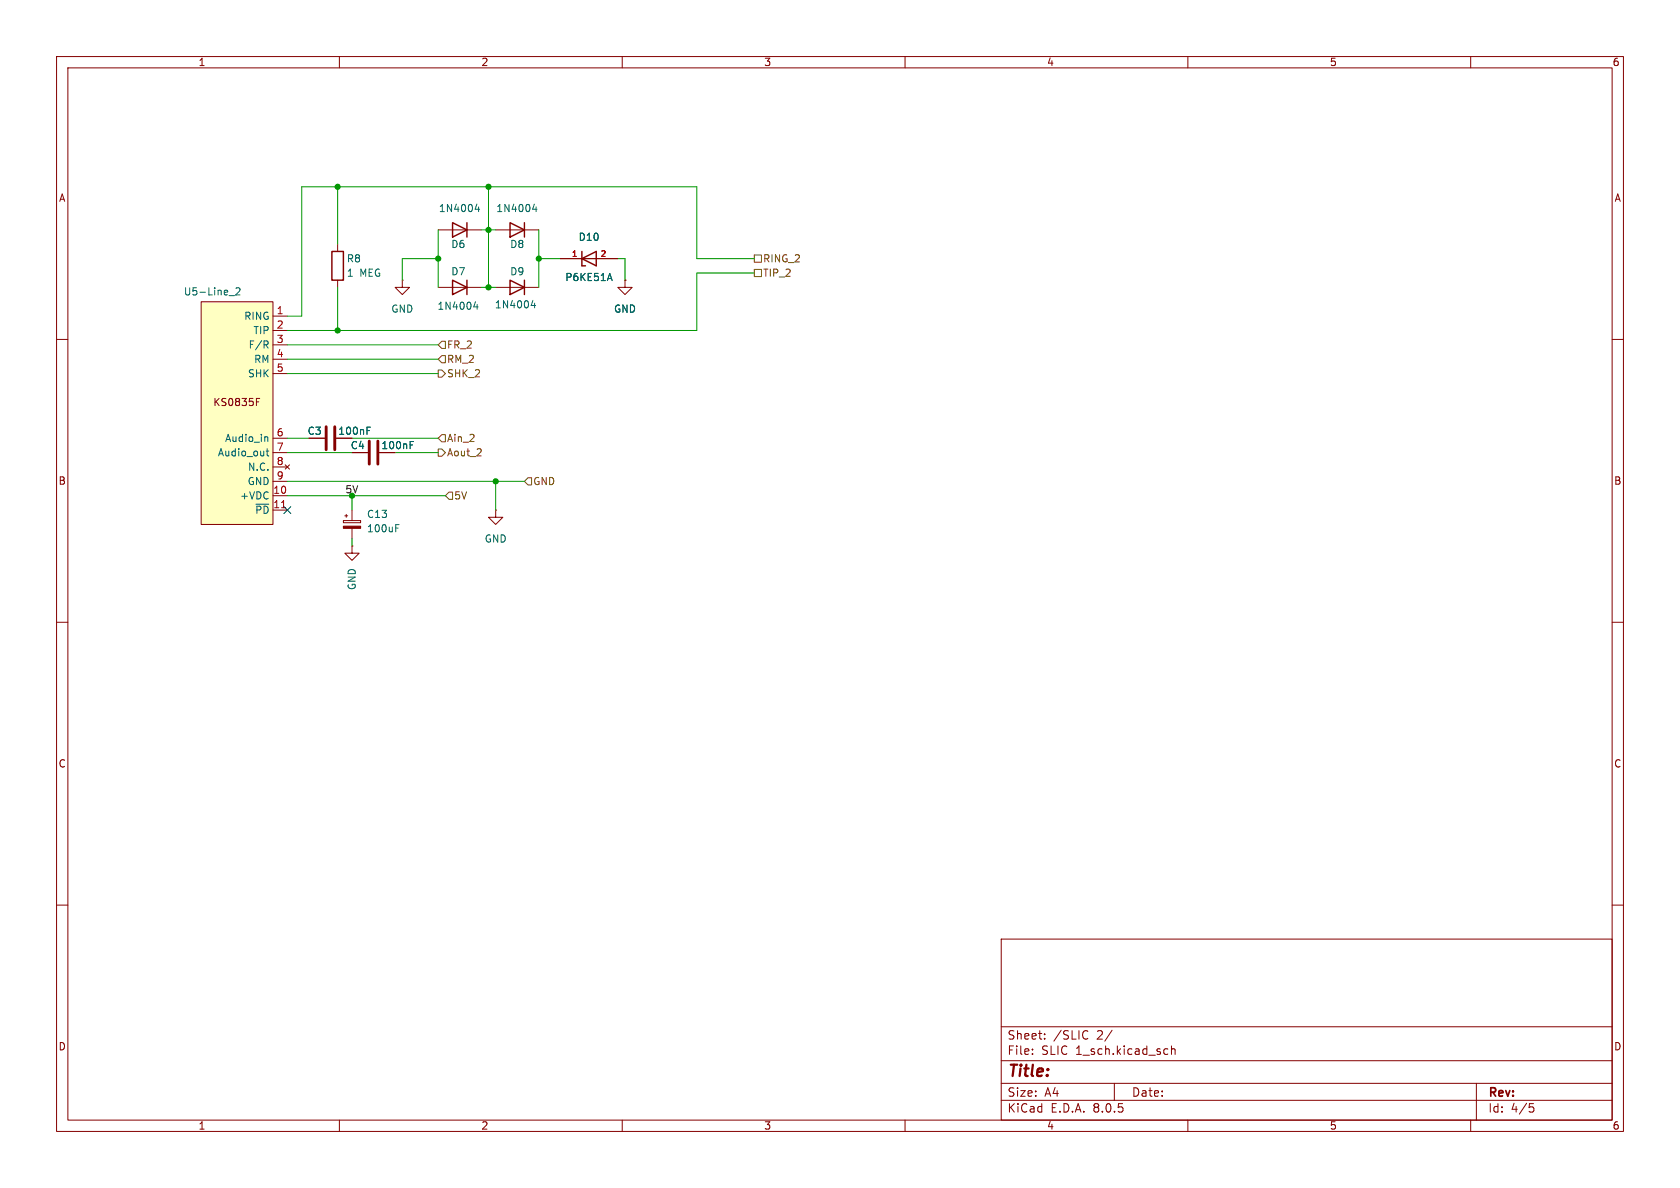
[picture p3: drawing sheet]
<svg xmlns="http://www.w3.org/2000/svg" width="297mm" height="210mm" viewBox="0 0 297 210" stroke-linecap="round" stroke-linejoin="round" font-family="sans-serif">
<g fill="none" stroke="#840000" stroke-width=".18">
<path d="M10 10h277v190h-277zM12 12h273v186h-273zM60 10v2M110 10v2M160 10v2M210 10v2M260 10v2M10 60h2M59.7 43.2v1.3M59.7 49.5v1.3M71.1 49.5v1.3h1.3l-1.3 1.3-1.3-1.3h1.3M71.1 49.5h.1"/>
<path d="M77.5 40.6h7.6M77.5 50.8h7.6M87.6 40.6h7.6M87.6 50.8h7.6M99.1 45.7h10.1M110.5 49.5v1.3h1.3l-1.3 1.3-1.3-1.3h1.3M110.5 49.5h.1M285 60h2M54.6 77.5h2.8M10 110h2M285 110h2M10 160h2"/>
<path d="M285 160h2M177 166h108v32h-108zM60 198v2M110 198v2M160 198v2M177 194.5h108M177 191.5h108M177 187.5h108M177 181.5h108M182.5 186.3v.1M182.5 185.5v.1M184.7 183.6v.1"/>
<path d="M184.7 182.8v.1M192 182.2l.3 .1M192.3 183.6l-.3 .1M196.6 182.1l-1.3 2M197 191.5v3M206 185.4l.5 .1M206.5 186.3l-.5 .1M207.1 185.5l.2-.1 .4 .1v.9M207.1 184.9v1.5M210 198v2M260 198v2M261 191.5v6.5"/>
<path d="M270.4 195.1h.7M270.5 195.7h.4l.3 .3-.2 .5-.5 .1"/>
</g>
<path d="M80 39.4l2.5 1.2-2.5 1.3zM82.5 39.4v2.5M90.2 39.4l2.5 1.2-2.5 1.3zM92.7 39.4v2.5M58.7 44.5h2v5h-2zM80 49.5l2.5 1.3-2.5 1.3zM82.5 49.5v2.6M90.2 49.5l2.5 1.3-2.5 1.3zM92.7 49.5v2.6M102.9 44.5v2.5h.6M102.9 45.7l2.5-1.2v2.5z" fill="none" stroke="#840000" stroke-width=".25"/>
<path d="M84.3 36.1l-.3 .9h.8M84.6 36.6v.8M94.5 36.1l-.3 .9h.7M94.8 36.6v.8M84 53.4l-.3 .9h.8M84.4 53.8v.9M94.2 53.1l-.3 .9h.8M94.5 53.6v.8M107.5 49.2h.6M107.8 48.3l.4 1.3M64.9 76.1h.4M64.9 75.5h.6" fill="none" stroke="#006464" stroke-width=".18"/>
<path d="M57.7 75.4v4.1M59.2 75.4v4.1" fill="none" stroke="#840000" stroke-width=".51"/>
<path d="M35.6 53.3h12.7v39.4h-12.7z" fill="#ffffc2"/>
<g fill="none" stroke="#840000" stroke-width=".18">
<path d="M35.6 53.3h12.7v39.4h-12.7zM48.3 55.9h2.5M48.3 58.4h2.5M99.1 45.7h10.1M110.5 49.5h.1M45.3 71h.5M45.3 70.4h.6M48.3 61h2.5M48.3 63.5h2.5M48.3 66h2.5M48.3 77.5h2.5M54.6 77.5h2.8"/>
<path d="M48.3 87.6h2.5M48.3 90.2h2.5M48.3 80h2.5M48.3 82.6h2.5M48.3 85.1h2.5M50.4 82.2l.8 .7M51.2 82.2l-.8 .7M60.7 92h3.1v.4h-3.1zM61 91.2h.5M61.2 90.9v.5M62.2 96.5v1.3h1.3l-1.3 1.3-1.2-1.3h1.2M62.2 96.5h.1"/>
<path d="M62.2 80h2.8M62.2 90.2v1.8M62.2 93.4v1.9M87.6 90.2v1.2h1.3l-1.3 1.3-1.2-1.3h1.2M87.6 90.2h.1"/>
</g>
<path d="M49.8 89.8h.7" fill="none" stroke="#a90000" stroke-width=".18"/>
<g fill="none" stroke="#006464" stroke-width=".18">
<path d="M40.5 52.3h1M41.7 51l.5-.1 .2 .3-.8 .9h.8M107.5 49.2h.6M107.8 48.3l.4 1.3M47 60.9l.4 .6M47 77.2l.3 .2v.6M47 79.7h.5M47.2 60.3l.2 .2-.1 .3-.1 .1M47.2 79.3v1.1l.3 .2M64.9 76.1h.4M64.9 75.5h.6M72.5 78.7h.4"/>
<path d="M72.5 78h.6M70 93.3h.4M70 92.7h.6"/>
</g>
<path d="M65.3 78v4M66.8 78v4" fill="none" stroke="#840000" stroke-width=".51"/>
<path d="M60.7 93h3.1v.4h-3.1z" fill="#840000" stroke="#840000" stroke-width=".18"/>
<path d="M133.3 47.6h1.3v1.3h-1.3zM133.3 45.1h1.3v1.3h-1.3zM77.5 65.4h.6l.6 .6-.6 .7h-.6zM77.5 77.5l.6-.7h.6v1.3h-.6zM77.5 79.4h.6l.6 .6-.6 .6h-.6zM78.1 60.3h.6v1.3h-.6l-.6-.6zM78.1 62.9h.6v1.2h-.6l-.6-.6zM85 79.4v.5M79.4 87h.6v1.3h-.6l-.7-.7zM84.3 80.6h.8M93.3 84.5h.7v1.2h-.7l-.6-.6z" fill="none" stroke="#725600" stroke-width=".18"/>
<g fill="none" stroke="#009600" stroke-width=".18">
<path d="M59.7 33v10.2M86.4 33v17.8M59.7 50.8v7.6M77.5 45.7h-6.4v3.8M77.5 40.6v10.2M85.1 50.8h2.5M85.1 40.6h2.5M95.2 45.7h3.9M95.2 40.6v10.2M109.2 45.7h1.3v3.8M133.3 45.7h-10.1v-12.7h-69.9v22.9h-2.5M133.3 48.3h-10.1v10.1h-72.4"/>
<path d="M50.8 63.5h26.7M50.8 66h26.7M50.8 61h26.7M50.8 77.5h3.8M62.2 77.5h15.3M50.8 87.6h27.9M50.8 80h11.4M50.8 85.1h41.9M62.2 87.6v2.6M62.2 95.3v1.2M69.8 80h7.7M87.6 85.1v5.1"/>
</g>
<path d="M50.2 89.6l1.2 1.2M51.4 89.6l-1.2 1.2" fill="none" stroke="#000084" stroke-width=".18"/>
<g fill="#009600" stroke="#009600" stroke-width=".18">
<circle cx="86.4" cy="33" r=".46"/>
<circle cx="77.5" cy="45.7" r=".46"/>
<circle cx="59.7" cy="33" r=".46"/>
<circle cx="59.7" cy="58.4" r=".46"/>
<circle cx="86.4" cy="50.8" r=".46"/>
<circle cx="87.6" cy="85.1" r=".46"/>
<circle cx="95.2" cy="45.7" r=".46"/>
<circle cx="86.4" cy="40.6" r=".46"/>
<circle cx="62.2" cy="87.6" r=".46"/>
</g>
<text font-size="2.8" fill="#840000" x="178" y="190.9">Title:</text>
<g font-size="2.1" fill="#840000">
<text x="178" y="184">Sheet:</text>
<text x="186.2" y="184">/SLIC</text>
<text x="194" y="184">2/</text>
<text x="178" y="186.7">File:</text>
<text x="184.1" y="186.7">SLIC</text>
<text x="190.2" y="186.7">1_sch.kicad_sch</text>
<text x="178" y="196.9">KiCad</text>
<text x="178" y="194.1">Size:</text>
<text x="184.7" y="194.1">A4</text>
<text x="185.7" y="196.9">E.D.A.</text>
<text x="193.3" y="196.9">8.0.5</text>
<text x="200" y="194.1">Date:</text>
<text x="263" y="194.3">Rev:</text>
<text x="263" y="196.9">Id:</text>
<text x="267.1" y="196.9">4/5</text>
</g>
<g font-size="1.8" fill="#840000">
<text x="35" y="11.9">1</text>
<text x="85" y="11.9">2</text>
<text x="135" y="11.9">3</text>
<text x="185" y="11.9">4</text>
<text x="235" y="11.9">5</text>
<text x="285" y="11.9">6</text>
<text x="10.3" y="35.9">A</text>
<text x="285.3" y="35.9">A</text>
<text x="37.6" y="72">KS0835F</text>
<text x="59.7" y="77.1">100nF</text>
<text x="67.3" y="79.6">100nF</text>
<text x="10.3" y="85.9">B</text>
<text x="285.3" y="85.9">B</text>
<text x="10.3" y="135.9">C</text>
<text x="285.3" y="135.9">C</text>
<text x="10.3" y="185.9">D</text>
<text x="285.3" y="185.9">D</text>
<text x="35" y="199.9">1</text>
<text x="85" y="199.9">2</text>
<text x="135" y="199.9">3</text>
<text x="185" y="199.9">4</text>
<text x="235" y="199.9">5</text>
<text x="285" y="199.9">6</text>
</g>
<g font-size="1.8" fill="#006464">
<text x="77.5" y="37.7">1N4004</text>
<text x="87.6" y="37.7">1N4004</text>
<text x="61.2" y="46.6">R8</text>
<text x="79.7" y="44">D6</text>
<text x="90.1" y="44">D8</text>
<text x="102.2" y="42.8">D10</text>
<text x="32.4" y="52.4">U5-Line_2</text>
<text x="61.2" y="49.1">1</text>
<text x="63.6" y="49.1">MEG</text>
<text x="79.7" y="48.9">D7</text>
<text x="90.1" y="48.9">D9</text>
<text x="99.8" y="49.9">P6KE51A</text>
<text x="43.1" y="56.7">RING</text>
<text x="44.7" y="59.3">TIP</text>
<text x="69.1" y="55.5">GND</text>
<text x="77.2" y="55">1N4004</text>
<text x="87.4" y="54.7">1N4004</text>
<text x="108.5" y="55.5">GND</text>
<text x="43.9" y="61.8">F/R</text>
<text x="44.8" y="64.4">RM</text>
<text x="43.7" y="66.9">SHK</text>
<text x="54.3" y="77.1">C3</text>
<text x="38.4" y="80.9">Audio_out</text>
<text x="39.7" y="78.3">Audio_in</text>
<text x="43.7" y="83.4">N.C.</text>
<text x="61.9" y="79.6">C4</text>
<text x="42.3" y="88.5">+VDC</text>
<text x="43.7" y="86">GND</text>
<text x="45" y="91">~{PD}</text>
<text x="64.8" y="94.3">100uF</text>
<text x="64.8" y="91.8">C13</text>
<text x="85.6" y="96.1">GND</text>
<text x="63.1" y="104.4" transform="rotate(-90 63.1 104.4)">GND</text>
</g>
<g font-size="1.8" fill="#725600">
<text x="134.8" y="46.6">RING_2</text>
<text x="134.8" y="49.1">TIP_2</text>
<text x="78.9" y="61.8">FR_2</text>
<text x="78.9" y="64.4">RM_2</text>
<text x="78.9" y="66.9">SHK_2</text>
<text x="78.9" y="78.3">Ain_2</text>
<text x="78.9" y="80.9">Aout_2</text>
<text x="80.2" y="88.5">5V</text>
<text x="94.2" y="86">GND</text>
</g>
<g font-size="1.8" fill="#a90000">
<text x="48.8" y="55.6">1</text>
<text x="48.8" y="58.2">2</text>
<text x="48.8" y="60.7">3</text>
<text x="48.8" y="63.2">4</text>
<text x="48.8" y="65.8">5</text>
<text x="48.8" y="77.2">6</text>
<text x="48.8" y="79.8">7</text>
<text x="48.8" y="82.3">8</text>
<text x="48.2" y="87.4">10</text>
<text x="48.2" y="89.9">11</text>
<text x="48.8" y="84.8">9</text>
</g>
<text font-size="1.8" fill="#0f0f0f" x="61" y="87.3">5V</text>
<g font-size="1.4" fill="#a90000">
<text x="101" y="45.5">1</text>
<text x="106.1" y="45.5">2</text>
</g>
</svg>
